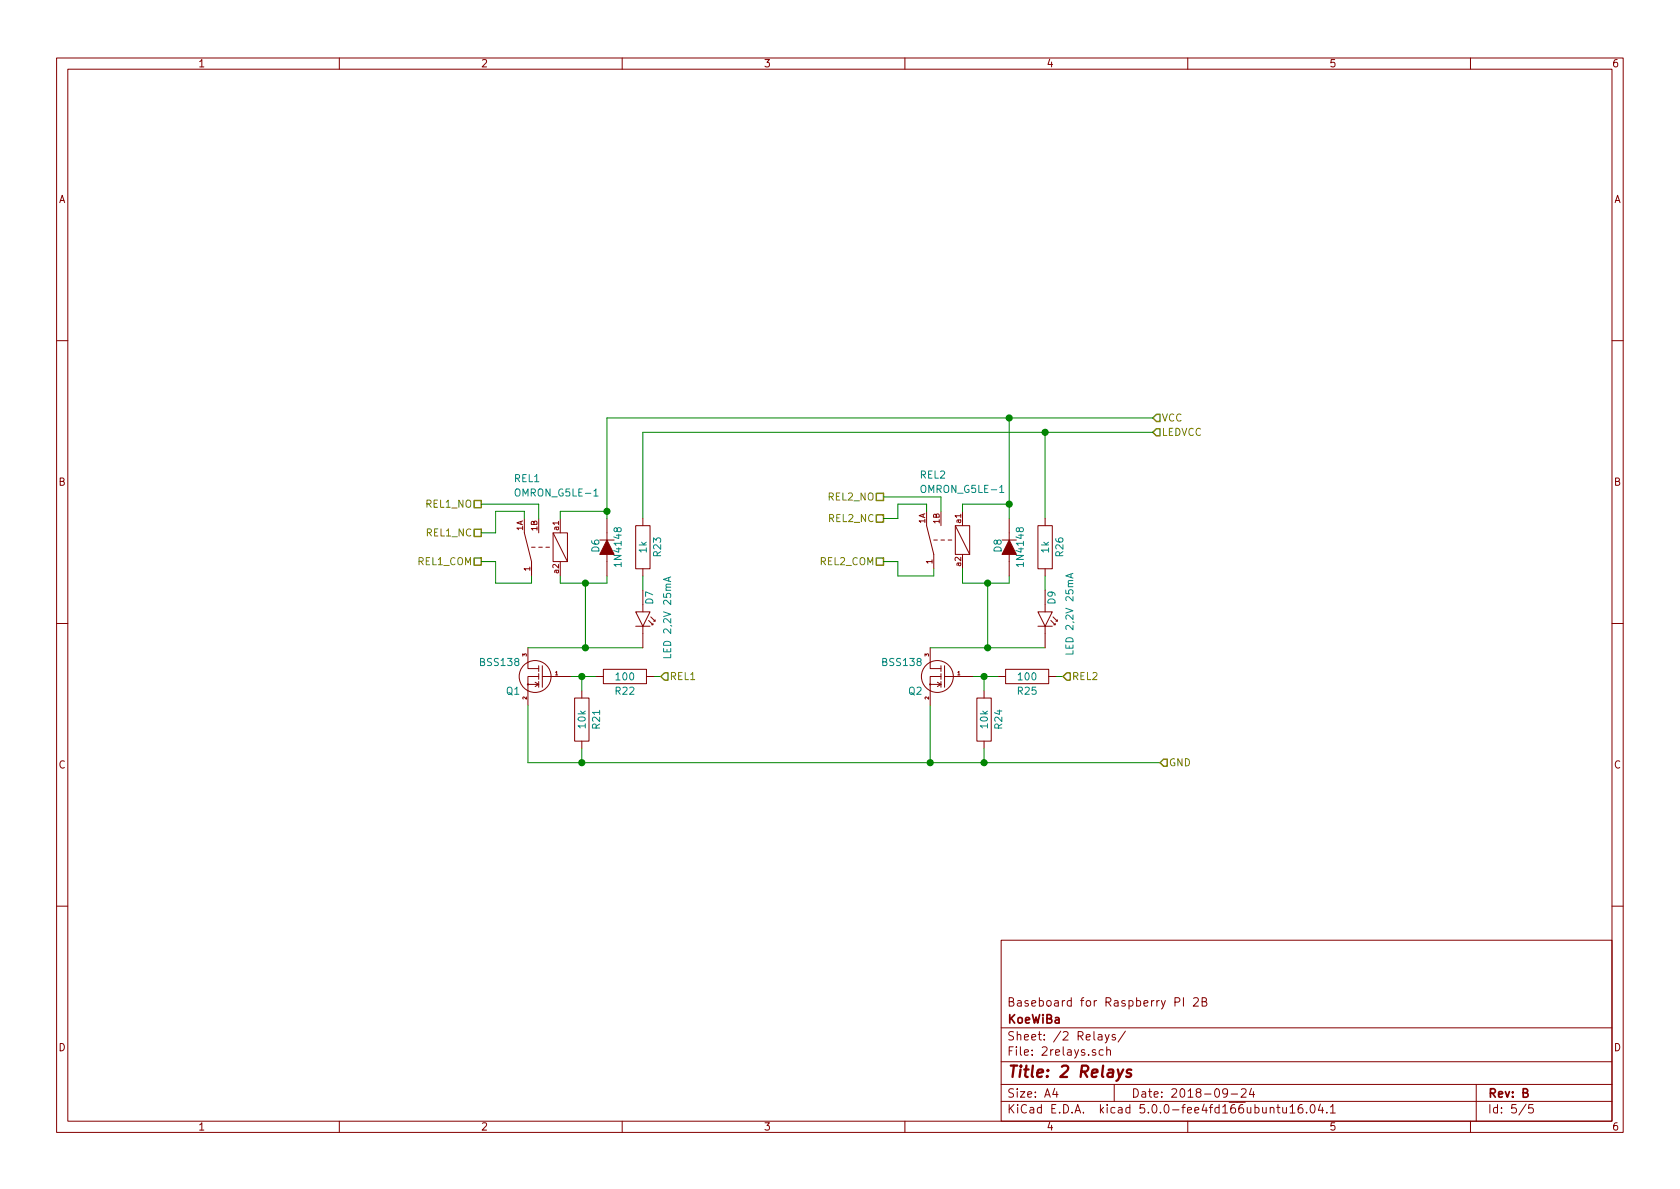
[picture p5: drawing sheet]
<svg xmlns="http://www.w3.org/2000/svg" width="297mm" height="210mm" viewBox="0 0 297 210" stroke-linecap="round" stroke-linejoin="round" font-family="sans-serif">
<g fill="none" stroke="#840000" stroke-width=".18">
<path d="M10 10.3h277v189.9h-277zM12 12.2h273v186.1h-273zM60 10.3v1.9M110 10.3v1.9M160 10.3v1.9M210 10.3v1.9M260 10.3v1.9M10 60.2h2M285 60.2h2M92.7 91.7v2.5l1.3 5.1v2.5M94 96.8h.6M95.2 96.8h.7"/>
<path d="M95.2 91.7v2.5M96.5 96.8h.7M97.8 94.2h2.5v5.1h-2.5zM97.8 94.2l2.5 5.1M99.1 91.7v2.5M99.1 99.3v2.5M106 95.5h2.6M107.3 98v3.8M107.3 91.7v3.8M112.4 93h2.5v7.6h-2.5zM113.7 91.7v1.3M163.8 90.4v2.6l1.3 5v2.6"/>
<path d="M165.1 95.5h.6M166.4 95.5h.6M166.4 90.4v2.6M167.6 95.5h.7M168.9 93h2.5v5h-2.5zM168.9 93l2.5 5M170.2 90.4v2.6M170.2 98v2.6M177.2 95.5h2.5M178.4 98v3.8M178.4 91.7v3.8M183.5 93h2.6v7.6h-2.6z"/>
<path d="M184.8 91.7v1.3M10 110.3h2M93.3 114.5v3.7h1.9M95.2 119.6h-1.9v5.1M95.2 117.7v1M95.2 119.1v1M95.9 117.7v3.8M95.9 119.6h5.1M105.4 119.6h1.3M106.7 118.4h7.6v2.5h-7.6zM112.4 110.7h2.5M112.4 108.2h2.5l-1.2 2.5z"/>
<path d="M113.7 106.9v1.3M113.7 110.7v3.8M113.7 100.6v1.2M114.3 119.6h1.3M114.7 109.7l.7 .8M115.1 109.1l.7 .7M115.4 110.2v.3h-.2M115.8 109.6v.2h-.2M164.5 114.5v3.7h1.9M166.4 119.6h-1.9v5.1M166.4 117.7v1M166.4 119.1v1"/>
<path d="M167 117.7v3.8M167 119.6h5.1M176.5 119.6h1.3M177.8 118.4h7.6v2.5h-7.6zM183.5 110.7h2.6M183.5 108.2h2.6l-1.3 2.5zM184.8 106.9v1.3M184.8 110.7v3.8M184.8 100.6v1.2M185.4 119.6h1.3M185.8 109.7l.8 .8M186.2 109.1l.7 .7"/>
<path d="M186.6 110.2v.3h-.3M186.9 109.6v.2h-.2M285 110.3h2M93.3 121h1.9M94.6 120.6l.6 .4M95.2 120.5v1M95.2 121l-.6 .4M101.6 123.4h2.5v7.7h-2.5zM102.9 122.2v1.2M102.9 131.1v1.2M164.5 121h1.9M165.7 120.6l.7 .4"/>
<path d="M166.4 120.5v1M166.4 121l-.7 .4M172.7 123.4h2.6v7.7h-2.6zM174 122.2v1.2M174 131.1v1.2M10 160.2h2M177 166.3h108v32h-108zM207.7 177.2l.8-.1 .1-.2-.1-.3-.2-.2h-.6v1.5M209.2 176.4v1.5M211 176.6l.3-.2h.3l.3 .5-.9 1h.9M212.5 177.1l.8-.1v-.3l-.1-.2-.7-.1v1.5h.6l.3-.3a.41 .41 0 0 0-.4-.5M285 160.2h2"/>
<path d="M60 198.3v1.9M110 198.3v1.9M160 198.3v1.9M177 194.8h108M177 191.8h108M177 187.8h108M177 181.8h108M186.5 192.5l-.4 1h1M186.8 193v1M193.7 185.7a.37 .37 0 0 0-.6 .1l.1 .2 .5 .2 .1 .1-.3 .3-.4-.1M194.2 183h.6v.9M194.8 183.3l-.5 .1-.2 .2 .1 .2 .1 .1 .5-.1"/>
<path d="M195 185.7l-.4-.1-.3 .3 .1 .6 .2 .1 .4-.1M195.4 182.9l.4 1M195.7 185.7h.1a.37 .37 0 0 1 .5 .1v.8M195.7 185.1v1.5M196.1 182.9l-.5 1.4-.2 .1M197 191.8v3M197.2 183l-.4-.1-.2 .2 .1 .3 .5 .1v.3h-.6M199 182.3l-1.3 2M210 198.3v1.9M217 193.2l-.1 .2a.48 .48 0 0 1-.6-.1v-.6a.48 .48 0 0 1 .6-.1l.1 .1a1.19 1.19 0 0 1-.2 1.2l-.5 .1M217.7 193.5h1.1M219.5 192.7l.2-.2h.3l.3 .2v.3v.2l-.9 .8h.9"/>
<path d="M221.3 192.5l-.4 1h.9M221.6 193v1M224.6 196l.1-.1a.37 .37 0 0 1 .5 .1v.8M225.7 195.8h.6M226 195.3v1.3l.3 .2M226.8 195.8v.8a.39 .39 0 0 0 .7 .1M227.5 195.8v1M228.1 195.8l.4-.5v1.5M228.1 196.8h.9M230.2 195.3a.59 .59 0 0 0-.7 .7l.1 .7 .2 .1 .5-.1 .1-.5-.2-.2-.4-.1-.3 .3M231 196.7v.1M231.8 195.5l.4-.2a.94 .94 0 0 1 0 1.5 .79 .79 0 0 1-.4-1.3z"/>
<path d="M233.5 195.2l-.4 1.1h.9M233.8 195.8v1M234.6 196.7v.1M235.2 195.8l.5-.5v1.5M235.2 196.8h.9M260 198.3v1.9M261 191.8v6.5M269.8 195.2l-1.2 2M271 195.3h-.7v.7l.2-.1 .5 .1 .1 .2-.1 .5-.2 .1-.5-.1"/>
<circle cx="94.6" cy="119.6" r="2.82"/>
<circle cx="165.7" cy="119.6" r="2.82"/>
<circle cx="93.3" cy="121" r=".1"/>
<circle cx="164.5" cy="121" r=".1"/>
</g>
<path d="M197.6 189.1l.3 1.3M198.6 189.1l-.9 1.8-.3 .2M200 189.2l-.5-.1-.2 .1-.1 .3 .3 .3 .4 .1 .1 .3-.1 .1-.2 .1-.6-.1" fill="none" stroke="#840000" stroke-width=".41"/>
<g fill="none" stroke="#008400" stroke-width=".18">
<path d="M178.4 73.9v17.8M184.8 76.4v15.3M203.8 73.9h-96.5v17.8M203.8 76.4h-90.1v15.3M85.1 99.3h2.5v3.8h6.4v-1.3M85.1 89.1h10.1v2.6M92.7 91.7v-1.3h-5.1v3.8h-2.5M107.3 90.4h-8.2v1.3M156.2 99.3h2.5v2.5h6.4v-1.2M156.2 87.9h10.2v2.5M163.8 90.4v-1.3h-5.1v2.6h-2.5M178.4 89.1h-8.2v1.3"/>
<path d="M93.3 114.5h20.4M99.1 101.8v1.3h8.2v-1.3M101 119.6h4.4M102.9 119.6v2.6M103.5 103.1v11.4M113.7 101.8v2.6M115.6 119.6h1.2M164.5 114.5h20.3M170.2 100.6v2.5h8.2v-1.3M172.1 119.6h4.4M174 119.6v2.6M174.6 103.1v11.4"/>
<path d="M184.8 101.8v2.6M186.7 119.6h1.3M93.3 124.7v10.2h111.8M102.9 132.3v2.6M164.5 124.7v10.2M174 132.3v2.6"/>
</g>
<g fill="#008400" stroke="#008400" stroke-width=".25">
<circle cx="102.9" cy="119.6" r=".51"/>
<circle cx="174" cy="134.9" r=".51"/>
<circle cx="184.8" cy="76.4" r=".51"/>
<circle cx="164.5" cy="134.9" r=".51"/>
<circle cx="174.6" cy="114.5" r=".51"/>
<circle cx="178.4" cy="73.9" r=".51"/>
<circle cx="103.5" cy="114.5" r=".51"/>
<circle cx="174" cy="119.6" r=".51"/>
<circle cx="102.9" cy="134.9" r=".51"/>
<circle cx="103.5" cy="103.1" r=".51"/>
<circle cx="107.3" cy="90.4" r=".51"/>
<circle cx="174.6" cy="103.1" r=".51"/>
<circle cx="178.4" cy="89.1" r=".51"/>
</g>
<path d="M204.5 75.8h.6v1.3h-.6l-.7-.7zM204.5 73.3h.6v1.2h-.6l-.7-.6zM83.8 98.7h1.3v1.2h-1.3zM83.8 88.5h1.3v1.3h-1.3zM83.8 93.6h1.3v1.3h-1.3zM154.9 91.1h1.3v1.2h-1.3zM154.9 87.2h1.3v1.3h-1.3zM154.9 98.7h1.3v1.2h-1.3zM117.5 119h.6v1.3h-.6l-.7-.7zM188.6 119h.6v1.3h-.6l-.6-.7zM205.7 134.2h.7v1.3h-.7l-.6-.6z" fill="none" stroke="#848400" stroke-width=".25"/>
<g fill="#840000" stroke="#840000" stroke-width=".18">
<path d="M178.4 95.5l1.3 2.5h-2.5z"/>
<path d="M107.3 95.5l1.3 2.5h-2.6z"/>
</g>
<path d="M105 87.7h.7M176.8 87.1h.7M118.2 102.2v.6M118.6 115.7v.6h-1.3M118.6 102l-1.3 .5 1.3 .4M189.4 101.5v.6M189.7 115.1v.6h-1.3M189.7 101.4l-1.3 .4 1.3 .4" fill="none" stroke="#008484" stroke-width=".18"/>
<text font-size="2.8" fill="#840000" x="178" y="190.5">Title: 2 Relays</text>
<g font-size="2.1" fill="#840000">
<text x="178" y="178">Baseboard for Raspberry PI 2B</text>
<text x="178" y="184">Sheet: /2 Relays/</text>
<text x="178" y="181">KoeWiBa</text>
<text x="178" y="186.7">File: 2relays.sch</text>
<text x="178" y="196.9">KiCad E.D.A. kicad 5.0.0-fee4fd166ubuntu16.04.1</text>
<text x="178" y="194.1">Size: A4</text>
<text x="200" y="194.1">Date: 2018-09-24</text>
<text x="263" y="194.1">Rev: B</text>
<text x="263" y="196.9">Id: 5/5</text>
</g>
<g font-size="1.8" fill="#840000">
<text x="35" y="11.9">1</text>
<text x="85" y="11.9">2</text>
<text x="135" y="11.9">3</text>
<text x="185" y="11.9">4</text>
<text x="235" y="11.9">5</text>
<text x="285" y="11.9">6</text>
<text x="10.4" y="35.9">A</text>
<text x="285.4" y="35.9">A</text>
<text x="10.4" y="85.9">B</text>
<text x="285.4" y="85.9">B</text>
<text x="10.4" y="135.9">C</text>
<text x="285.4" y="135.9">C</text>
<text x="10.4" y="185.9">D</text>
<text x="285.4" y="185.9">D</text>
<text x="35" y="199.9">1</text>
<text x="85" y="199.9">2</text>
<text x="135" y="199.9">3</text>
<text x="185" y="199.9">4</text>
<text x="235" y="199.9">5</text>
<text x="285" y="199.9">6</text>
</g>
<g font-size="1.8" fill="#848400">
<text x="205.4" y="77.1">LEDVCC</text>
<text x="205.4" y="74.5">VCC</text>
<text x="75.4" y="89.8">REL1_NO</text>
<text x="146.5" y="88.5">REL2_NO</text>
<text x="75.5" y="94.9">REL1_NC</text>
<text x="146.6" y="92.3">REL2_NC</text>
<text x="73.9" y="99.9">REL1_COM</text>
<text x="145.1" y="99.9">REL2_COM</text>
<text x="118.4" y="120.3">REL1</text>
<text x="189.5" y="120.3">REL2</text>
<text x="206.6" y="135.5">GND</text>
</g>
<g font-size="1.8" fill="#008484">
<text x="90.9" y="85.3">REL1</text>
<text x="91.5" y="87.8">OMRON_G5LE-1</text>
<text x="162.7" y="84.6">REL2</text>
<text x="163.2" y="87.2">OMRON_G5LE-1</text>
<text x="106" y="97.6" transform="rotate(-90 106 97.6)">D6</text>
<text x="109.9" y="99.9" transform="rotate(-90 109.9 99.9)">1N4148</text>
<text x="114.4" y="97.7" transform="rotate(-90 114.4 97.7)">1k</text>
<text x="116.9" y="98.4" transform="rotate(-90 116.9 98.4)">R23</text>
<text x="177.1" y="97.6" transform="rotate(-90 177.1 97.6)">D8</text>
<text x="181" y="99.9" transform="rotate(-90 181 99.9)">1N4148</text>
<text x="185.5" y="97.7" transform="rotate(-90 185.5 97.7)">1k</text>
<text x="188" y="98.4" transform="rotate(-90 188 98.4)">R26</text>
<text x="115.5" y="106.8" transform="rotate(-90 115.5 106.8)">D7</text>
<text x="186.6" y="106.8" transform="rotate(-90 186.6 106.8)">D9</text>
<text x="85.1" y="117.8">BSS138</text>
<text x="118.7" y="115.7" transform="rotate(-90 118.7 115.7)">LED 2,2V 25mA</text>
<text x="156.2" y="117.8">BSS138</text>
<text x="189.8" y="115.1" transform="rotate(-90 189.8 115.1)">LED 2,2V 25mA</text>
<text x="89.6" y="122.9">Q1</text>
<text x="108.9" y="122.9">R22</text>
<text x="109" y="120.3">100</text>
<text x="160.7" y="122.9">Q2</text>
<text x="180" y="122.9">R25</text>
<text x="180.1" y="120.3">100</text>
<text x="103.6" y="128.7" transform="rotate(-90 103.6 128.7)">10k</text>
<text x="106.1" y="128.8" transform="rotate(-90 106.1 128.8)">R21</text>
<text x="174.7" y="128.7" transform="rotate(-90 174.7 128.7)">10k</text>
<text x="177.2" y="128.8" transform="rotate(-90 177.2 128.8)">R24</text>
</g>
<g font-size="1.4" fill="#840000">
<text x="92.5" y="93.8" transform="rotate(-90 92.5 93.8)">1A</text>
<text x="95" y="93.8" transform="rotate(-90 95 93.8)">1B</text>
<text x="98.8" y="93.7" transform="rotate(-90 98.8 93.7)">a1</text>
<text x="163.6" y="92.6" transform="rotate(-90 163.6 92.6)">1A</text>
<text x="166.1" y="92.6" transform="rotate(-90 166.1 92.6)">1B</text>
<text x="169.9" y="92.5" transform="rotate(-90 169.9 92.5)">a1</text>
<text x="93.7" y="101" transform="rotate(-90 93.7 101)">1</text>
<text x="98.8" y="101.4" transform="rotate(-90 98.8 101.4)">a2</text>
<text x="164.8" y="99.7" transform="rotate(-90 164.8 99.7)">1</text>
<text x="169.9" y="100.1" transform="rotate(-90 169.9 100.1)">a2</text>
</g>
<g font-size=".9" fill="#840000">
<text x="93.1" y="116" transform="rotate(-90 93.1 116)">3</text>
<text x="98.2" y="119.4">1</text>
<text x="164.2" y="116" transform="rotate(-90 164.2 116)">3</text>
<text x="169.3" y="119.4">1</text>
<text x="93.1" y="123.7" transform="rotate(-90 93.1 123.7)">2</text>
<text x="164.2" y="123.7" transform="rotate(-90 164.2 123.7)">2</text>
</g>
</svg>
